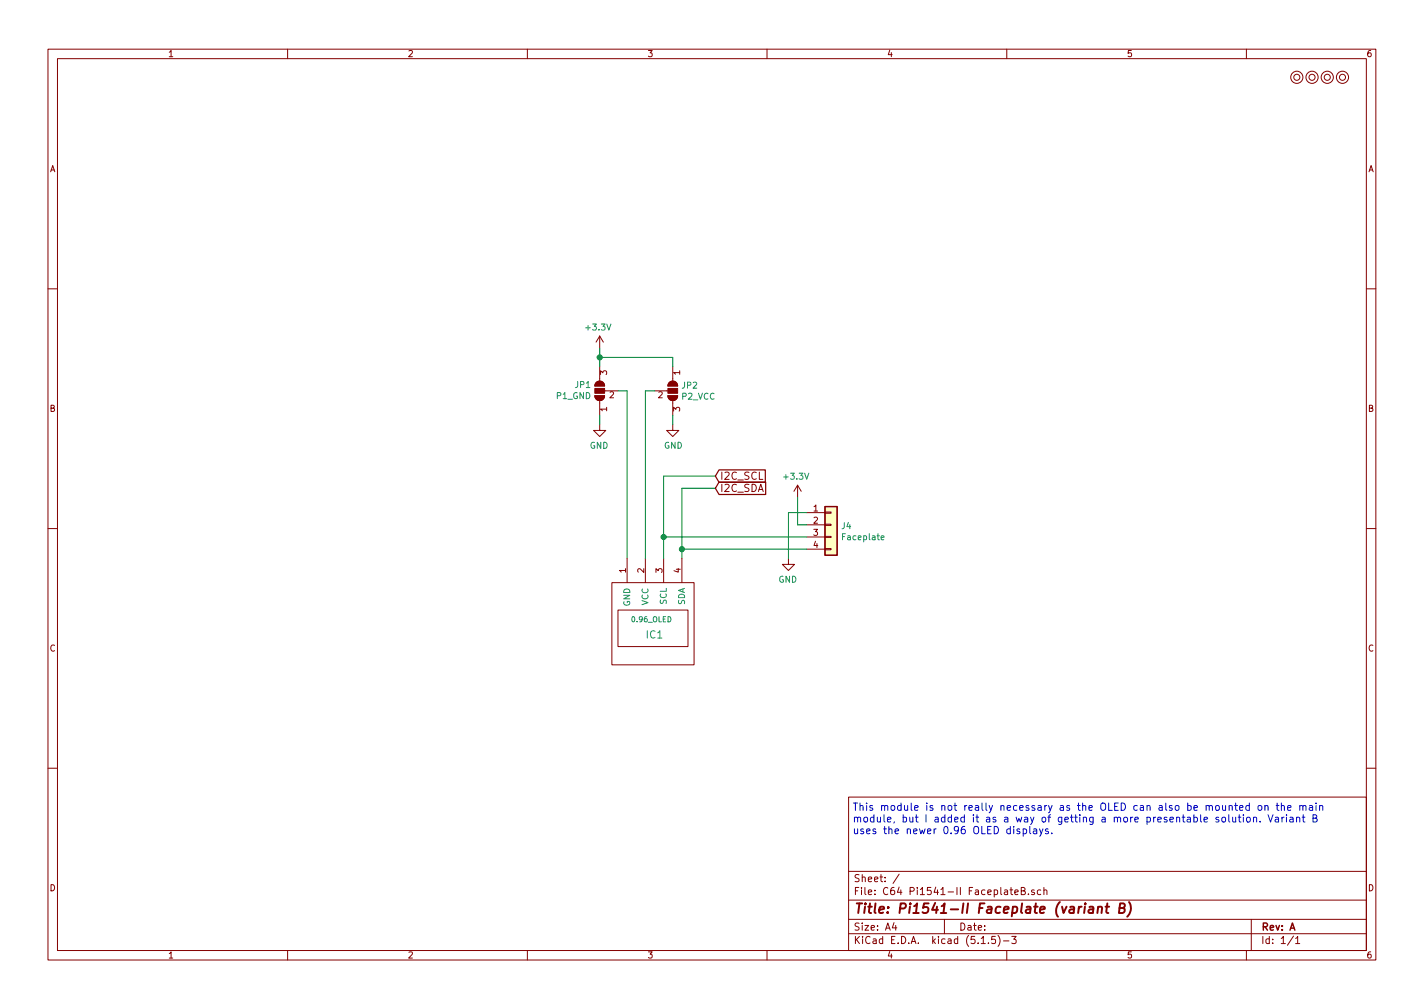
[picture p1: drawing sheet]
<svg xmlns="http://www.w3.org/2000/svg" width="297mm" height="210mm" viewBox="0 0 297 210" stroke-linecap="round" stroke-linejoin="round" font-family="sans-serif">
<g fill="none" stroke="#840000" stroke-width=".21">
<path d="M10 10.3h277v189.9h-277zM12 12.2h273v186.1h-273zM60 10.3v1.9M110 10.3v1.9M160 10.3v1.9M210 10.3v1.9M260 10.3v1.9M10 60.2h2M124.3 79.9a1.02 1.02 0 0 1 1.1-.4 1.02 1.02 0 0 1 .7 1h-2zM125.1 70.1l.8 1.3M125.1 70.1v2.5M125.1 76.4v3.1"/>
<path d="M125.1 70.1l-.8 1.3M139.5 79.9a1.02 1.02 0 0 1 1.2-.4 1.02 1.02 0 0 1 .7 1h-2.1zM140.3 76.4v3.1M285 60.2h2M124.1 82.5h2a1.02 1.02 0 0 1-1 1.1 1.02 1.02 0 0 1-1-1.1zM125.1 88.5v1.3h-1.3l1.3 1.3 1.3-1.3h-1.3M125.1 83.6v3M126.1 81.5h2.8M136.5 81.5h2.8M139.3 82.5h2.1a1.02 1.02 0 0 1-1.1 1.1 1.02 1.02 0 0 1-1-1.1zM140.3 88.5v1.3h1.3l-1.3 1.3-1.2-1.3h1.2M140.3 83.6v3"/>
<path d="M10 110.3h2M130.8 116.5v5M134.6 116.5v5M138.4 116.5v5M142.2 116.5v5M164.5 116.5v1.2h-1.3l1.3 1.3 1.2-1.3h-1.2M166.4 101.2l.7 1.3M166.4 101.2v2.6M166.4 101.2l-.8 1.3M168.3 106.9h3.8M168.3 109.5h3.8M168.3 112h3.8"/>
<path d="M168.3 114.5h3.8M172.1 114.4h1.3v.3h-1.3zM172.1 111.9h1.3v.2h-1.3zM172.1 106.8h1.3v.3h-1.3zM172.1 109.3h1.3v.3h-1.3zM285 110.3h2M127.6 121.5h17.2v17.2h-17.2zM128.9 127.2h14.6v7.7h-14.6zM10 160.2h2M177 166.3h108v32h-108zM285 160.2h2M60 198.3v1.9"/>
<path d="M110 198.3v1.9M160 198.3v1.9M177 194.8h108M177 191.8h108M177 187.8h108M177 181.8h108M186.5 192.5l-.4 1h1M186.8 193v1M187.6 182.3l-1.3 2M197 191.8v3M204.7 196.8h.8M206.2 196.7v.1"/>
<path d="M207.6 195.3h-.7l-.1 .7 .2-.1 .5 .1 .1 .7-.2 .1-.6-.1M208.2 195.1a1.71 1.71 0 0 1 0 2.3M209.3 196.3h1.2M210 198.3v1.9M210.7 185.6h.6M210.9 185.1v1.3l.4 .2M211 195.3h1l-.5 .6 .4 .1v.7l-.2 .1-.7-.1M211.7 186.1l.7-.1-.1-.3-.4-.1-.2 .2 .1 .7h.5M213 185.8l.7-.1v-.4l-.2-.2h-.5v1.5h.6l.2-.1 .1-.4-.4-.3M214.5 186.5v.1M215.7 185.7l-.3-.1-.2 .2v.2l.5 .2v.3h-.5M217.1 185.7l-.4-.1-.3 .3 .1 .6 .2 .1 .4-.1"/>
<path d="M217.8 185.7l.2-.1 .3 .1 .1 .9M217.8 185.1v1.5M260 198.3v1.9M261 191.8v6.5M269.8 195.2l-1.2 2M270.3 195.8l.4-.5v1.5M270.3 196.8h.8"/>
<circle cx="270.5" cy="16.1" r=".63"/>
<circle cx="270.5" cy="16.1" r="1.27"/>
<circle cx="273.7" cy="16.1" r=".63"/>
<circle cx="273.7" cy="16.1" r="1.27"/>
<circle cx="276.9" cy="16.1" r=".63"/>
<circle cx="276.9" cy="16.1" r="1.27"/>
<circle cx="280" cy="16.1" r=".63"/>
<circle cx="280" cy="16.1" r="1.27"/>
</g>
<path d="M226.3 189.1l-.2 1.3M226.4 188.4v.2M227.3 189.2h.7v1.2M228.1 189.6l-.7 .1a.4 .4 0 0 0-.4 .3 .4 .4 0 0 0 .3 .4l.7-.1M229.1 189.3l.3-.2 .4 .1v1.2M229.1 189.1l-.2 1.3M230.6 189.1h.8M231 188.4l-.2 1.8v.1l.4 .1M233.5 189.4h.7l.3-.2 .1-.4-.1-.3-.8-.1-.3 2h.8l.3-.1a.5 .5 0 0 0 .1-.6 .5 .5 0 0 0-.4-.3M235.5 188.2a2.31 2.31 0 0 1-.4 3" fill="none" stroke="#840000" stroke-width=".41"/>
<path d="M172.1 105.7h2.5v10.1h-2.5z" fill="#ffffc2" stroke="#ffffc2" stroke-width=".21"/>
<path d="M150 98h9.6v2.6h-9.6l-.8-1.3zM150 100.6h9.7v2.5h-9.7l-.8-1.3zM172.1 105.7h2.5v10.1h-2.5z" fill="none" stroke="#840000" stroke-width=".25"/>
<path d="M183.8 112.2l.6-.1v-.3h-.4l-.2 .1 .1 .6h.5" fill="none" stroke="#008484" stroke-width=".21"/>
<g fill="#840000" stroke="#840000" stroke-width=".21">
<path d="M124.1 82.5h2a1.02 1.02 0 0 1-1 1.1 1.02 1.02 0 0 1-1-1.1z"/>
<path d="M124.3 79.9a1.02 1.02 0 0 1 1.1-.4 1.02 1.02 0 0 1 .7 1h-2z"/>
<path d="M124.1 81h2v1h-2z"/>
<path d="M139.5 79.9a1.02 1.02 0 0 1 1.2-.4 1.02 1.02 0 0 1 .7 1h-2.1z"/>
<path d="M139.3 82.5h2.1a1.02 1.02 0 0 1-1.1 1.1 1.02 1.02 0 0 1-1-1.1z"/>
<path d="M139.3 81h2.1v1h-2.1z"/>
</g>
<path d="M125.1 72.6v3.8M125.1 74.5h15.2v1.9M125.1 86.6v1.9M128.9 81.5h1.9v35M136.5 81.5h-1.9v35M140.3 86.6v1.9M149.2 99.3h-10.8v17.2M138.4 112h29.9M142.2 114.5h26.1M149.2 101.8h-7v14.7M166.4 103.8v5.7h1.9M168.3 106.9h-3.8v9.6" fill="none" stroke="#008400" stroke-width=".21"/>
<g fill="none" stroke="#0000c2" stroke-width=".21">
<path d="M212.7 173l-.4-.1-.2 .2 .1 .2 .5 .2v.3h-.6M213.4 173l.5-.1 .2 .3-.1 .6h-.6M213.4 172.9v1.5M214.8 172.4v1.3l.2 .2M215.6 173h.6l.1 .9M216.3 173.2l-.6 .1a.3 .3 0 0 0-.2 .3 .3 .3 0 0 0 .2 .3l.6-.1M216.8 172.9l.4 1M217.6 172.9l-.6 1.4-.2 .1M218.6 173l-.3-.1-.2 .2v.2l.5 .2v.3h-.5M219.4 173.8v.1M254.2 170.5h-.4l-.2 .2 .1 .2 .5 .1v.4h-.6M254.9 170.6l.2-.1 .5 .1 .1 .6-.2 .2-.4 .1-.2-.2z"/>
<path d="M256.3 169.9v1.3l.2 .3M256.4 168.1l.2-.1 .4 .1v.9M256.4 168v1M257.1 170.5l.1 .9 .4 .1 .2-.2M257.6 168h.5M257.8 167.5v1.3l.3 .2M257.8 170.5v1M258.3 170.5h.6M258.5 169.9v1.3l.4 .3M258.6 168.5l.7-.1-.1-.3-.4-.1-.2 .2v.8h.6M259.4 169.9v.2M259.4 170.5v1"/>
<path d="M260.1 170.6l.2-.1 .4 .1 .1 .6-.1 .2-.4 .1-.2-.2zM260.6 168.1l-.4-.1-.3 .3 .1 .7h.6M260.6 167.5v1.5M261.5 170.6l.2-.1h.4v1M261.5 170.5v1M262.5 168.1l.2-.1 .4 .1 .1 .6-.1 .3h-.4l-.2-.1zM262.8 171.3v.2M263.9 168.1l.2-.1 .3 .1 .1 .9M263.9 168v1M264.5 169.9l.5 1.6 .5-1.6M266 170.5h.6l.1 1M266.2 168h.6"/>
<path d="M266.4 167.5v1.3l.4 .2M266.7 170.8l-.5 .1a.3 .3 0 0 0-.3 .3 .3 .3 0 0 0 .3 .3l.5-.1M267.3 168.1l.2-.1 .3 .1 .1 .9M267.3 167.5v1.5M267.4 170.5v1M267.8 170.5l-.4 .2M268.4 169.9v.2M268.4 170.5v1M268.6 168.5l.7-.1-.1-.3-.4-.1-.2 .2 .1 .8h.5M269.1 170.5h.6v1M269.7 170.8l-.5 .1a.3 .3 0 0 0-.2 .3 .3 .3 0 0 0 .2 .3l.5-.1M270.5 170.6l.2-.1h.3l.1 1"/>
<path d="M270.5 170.5v1M271.1 168.1l.2-.1 .4 .1 .1 .9M271.1 168v1M271.6 170.5h.6M271.8 168.2l.2-.2 .4 .1v.9M271.9 169.9v1.3l.3 .3M273.2 168.1h.5l.1 .9M273.8 168.4h-.5a.3 .3 0 0 0-.2 .3 .3 .3 0 0 0 .2 .3h.5M273.9 170.7l.7-.2v-.4l-.7-.2v1.6h.5l.3-.2 .1-.3-.4-.3M274.5 167.5v.1M274.5 168v1M275.3 168.1l.2-.1 .3 .1 .1 .9"/>
<path d="M275.3 168v1"/>
</g>
<g fill="#008400" stroke="#008400" stroke-width=".25">
<circle cx="142.2" cy="114.5" r=".51"/>
<circle cx="138.4" cy="112" r=".51"/>
<circle cx="125.1" cy="74.5" r=".51"/>
</g>
<text font-size="2.8" fill="#840000" x="178" y="190.5">Title: Pi1541-II Faceplate (variant B)</text>
<g font-size="2.1" fill="#840000">
<text x="150.1" y="100.1">I2C_SCL</text>
<text x="150.1" y="102.6">I2C_SDA</text>
<text x="178" y="184">Sheet: /</text>
<text x="178" y="186.7">File: C64 Pi1541-II FaceplateB.sch</text>
<text x="178" y="196.9">KiCad E.D.A. kicad (5.1.5)-3</text>
<text x="178" y="194.1">Size: A4</text>
<text x="200" y="194.1">Date:</text>
<text x="263" y="194.1">Rev: A</text>
<text x="263" y="196.9">Id: 1/1</text>
</g>
<text font-size="2.1" fill="#008484" x="134.9" y="133.2">IC1</text>
<g font-size="2.1" fill="#0000c2">
<text x="177.8" y="169.1">This module is not really necessary as the OLED can also be mounted on the main</text>
<text x="177.8" y="171.5">module, but I added it as a way of getting a more presentable solution. Variant B</text>
<text x="177.8" y="174">uses the newer 0.96 OLED displays.</text>
</g>
<g font-size="1.8" fill="#840000">
<text x="35" y="11.9">1</text>
<text x="85" y="11.9">2</text>
<text x="135" y="11.9">3</text>
<text x="185" y="11.9">4</text>
<text x="235" y="11.9">5</text>
<text x="285" y="11.9">6</text>
<text x="10.4" y="35.9">A</text>
<text x="285.4" y="35.9">A</text>
<text x="126.6" y="78.2" transform="rotate(-90 126.6 78.2)">3</text>
<text x="127.2" y="83.1">2</text>
<text x="137.3" y="83.1">2</text>
<text x="141.9" y="78.2" transform="rotate(-90 141.9 78.2)">1</text>
<text x="10.4" y="85.9">B</text>
<text x="126.6" y="85.8" transform="rotate(-90 126.6 85.8)">1</text>
<text x="141.9" y="85.8" transform="rotate(-90 141.9 85.8)">3</text>
<text x="285.4" y="85.9">B</text>
<text x="169.7" y="106.7">1</text>
<text x="169.7" y="109.2">2</text>
<text x="169.7" y="111.8">3</text>
<text x="130.6" y="119.5" transform="rotate(-90 130.6 119.5)">1</text>
<text x="134.4" y="119.5" transform="rotate(-90 134.4 119.5)">2</text>
<text x="138.2" y="119.5" transform="rotate(-90 138.2 119.5)">3</text>
<text x="142" y="119.5" transform="rotate(-90 142 119.5)">4</text>
<text x="169.7" y="114.3">4</text>
<text x="10.4" y="135.9">C</text>
<text x="285.4" y="135.9">C</text>
<text x="10.4" y="185.9">D</text>
<text x="285.4" y="185.9">D</text>
<text x="35" y="199.9">1</text>
<text x="85" y="199.9">2</text>
<text x="135" y="199.9">3</text>
<text x="185" y="199.9">4</text>
<text x="235" y="199.9">5</text>
<text x="285" y="199.9">6</text>
</g>
<g font-size="1.8" fill="#008484">
<text x="122.4" y="68.9">+3.3V</text>
<text x="116.1" y="83.2">P1_GND</text>
<text x="120" y="80.9">JP1</text>
<text x="142.2" y="83.4">P2_VCC</text>
<text x="142.3" y="81">JP2</text>
<text x="123" y="93.6">GND</text>
<text x="138.5" y="93.6">GND</text>
<text x="163.7" y="100">+3.3V</text>
<text x="175.6" y="110.4">J4</text>
<text x="176" y="112.7">Faceplate</text>
<text x="162.4" y="121.5">GND</text>
<text x="131.4" y="126.5" transform="rotate(-90 131.4 126.5)">GND</text>
<text x="135.3" y="126.3" transform="rotate(-90 135.3 126.3)">VCC</text>
<text x="139.1" y="126.1" transform="rotate(-90 139.1 126.1)">SCL</text>
<text x="142.9" y="126.3" transform="rotate(-90 142.9 126.3)">SDA</text>
</g>
<text font-size="1.5" fill="#008484" x="131.9" y="129.8">0.96_OLED</text>
</svg>
